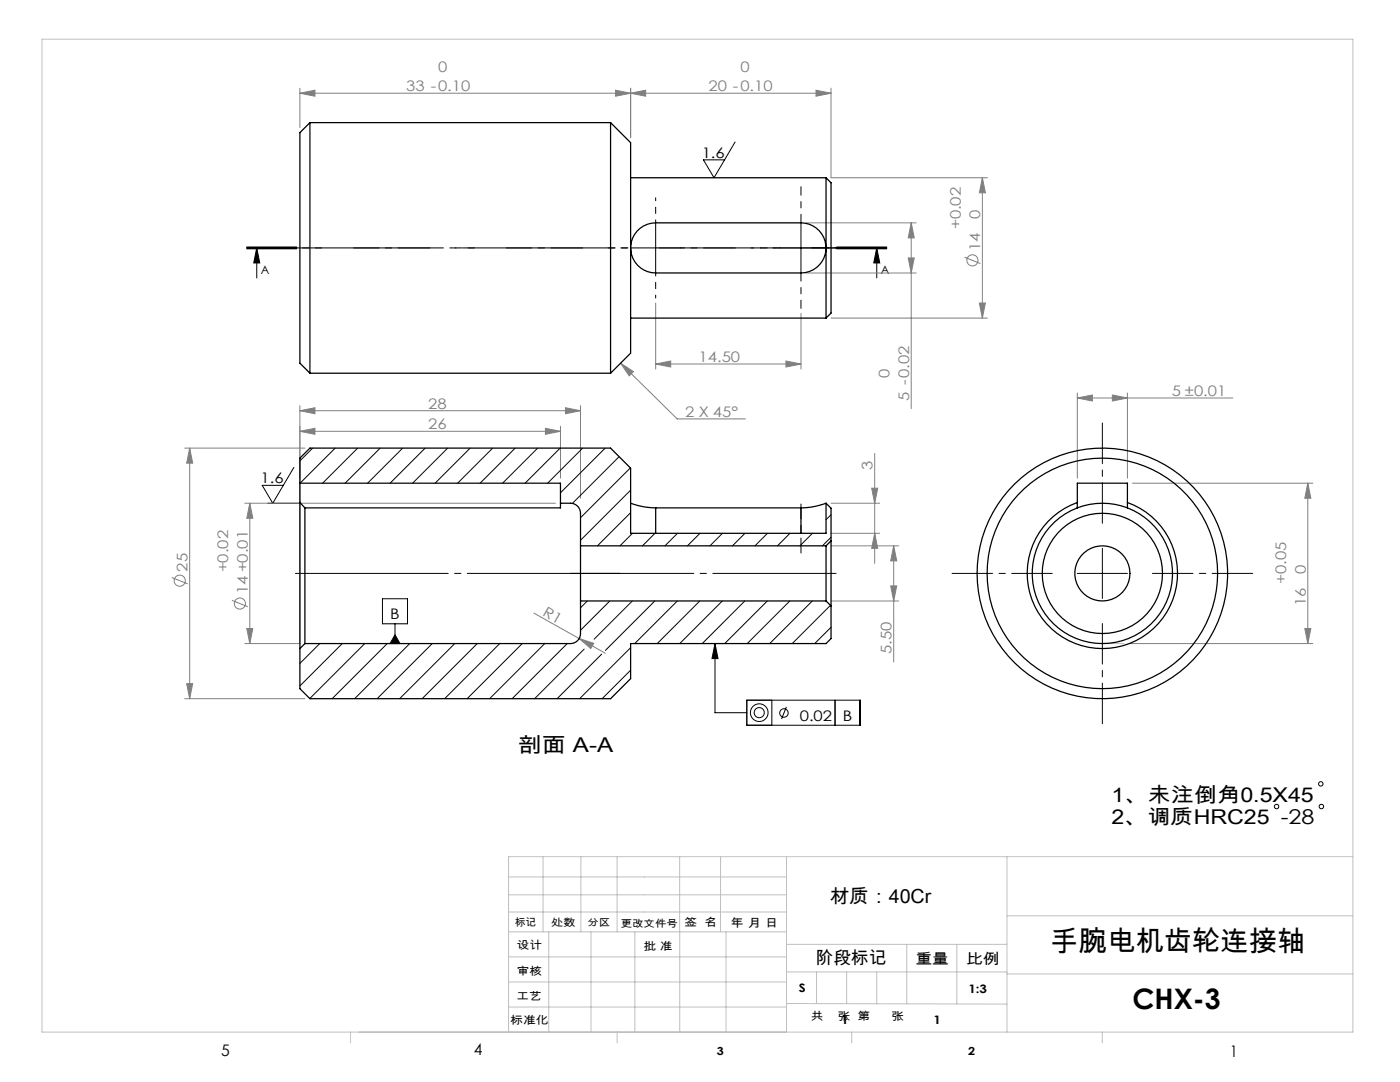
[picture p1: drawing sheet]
<svg xmlns="http://www.w3.org/2000/svg" width="279mm" height="216mm" viewBox="0 0 279 216" stroke-linecap="round" stroke-linejoin="round" font-family="sans-serif">
<g fill="none" stroke="#808080" stroke-width=".2">
<path d="M59.9 18.6l3-.6v1.2zM59.9 17.6v7.9M122.9 18l3 .6-3 .6zM125.9 18.6l3-.6v1.2zM125.9 17.6v9.9M162.9 18l3 .6-3 .6zM165.9 18.6h-106M165.9 17.6v17.9h31.2M196.1 35.5l.6 3h-1.2zM196.1 35.5v28M160.9 44.5h22M160.9 54.5h22"/>
<path d="M181.3 51.5h1.2l-.6 3zM181.9 44.5l.6 3h-1.2zM181.9 44.5v37M192.5 51.3l3.2 1.3M123.9 72.5l2.5 1.6-.8 .9zM123.9 72.5l11.3 11.1h13.6M130.9 72.6l3-.6v1.2zM130.9 60.5v13.1M130.9 72.6h29M156.9 72l3 .6-3 .6zM159.9 62.5v11.1M165.9 63.5h31.2"/>
<path d="M195.5 60.5h1.2l-.6 3zM215 79.4l3-.6v1.2zM215 78.4v17M215 79.4h31M222 78.8l3 .6-3 .6zM225 78.4v17M36.9 89.4h24M37.9 89.4l.6 3h-1.2zM37.9 89.4v50M59.9 82l3-.6v1.2zM59.9 86.1l3-.6v1.2zM59.9 81v47.4h-11"/>
<path d="M59.9 82h56M59.9 86.1h52M108.9 85.5l3 .6-3 .6zM111.9 85.1v10.3M112.9 81.4l3 .6-3 .6zM115.9 81v18.4M174 97.4h1.2l-.6 3zM174.6 90.5v21.9M226 96.4h36M261 96.4l.6 3h-1.2zM261 96.4v32M34.3 115.2l3.2 1.3"/>
<path d="M46.3 119.8l3.2 1.3M48.9 100.4h62M49.9 100.4l.6 3h-1.2zM49.9 100.4v28M165.9 106.4h9.7M165.9 100.4h9.7M165.9 108.9h13.5M165.9 119.9h13.5M174.6 106.4l.6 3h-1.2zM177.8 116.9h1.2l-.6 3zM178.4 108.9l.6 3h-1.2zM178.4 108.9v23.2"/>
<path d="M36.9 139.4h24M37.3 136.4h1.2l-.6 3zM49.3 125.4h1.2l-.6 3zM106.6 122.3l14.2 8.1M115.6 127.4l2.9 1-.6 1zM225.3 128.4h36.7M260.4 125.4h1.2l-.6 3z"/>
<circle cx="194.1" cy="52" r="1.11"/>
<circle cx="35.9" cy="115.9" r="1.11"/>
<circle cx="47.9" cy="120.4" r="1.11"/>
</g>
<g fill="none" stroke="#000" stroke-width=".2">
<path d="M146.7 28.3l-4.2 7.2-2.1-3.6h4.2M49.2 49.6h10zM49.2 49.5h10M49.2 49.3h10M51.2 49.5l.6 3h-1.2zM51.2 49.5v6M125.9 49.5h10M130.9 44.5v10M154.9 49.5h10M159.9 44.5v10M167 49.5h10M167 49.3h10"/>
<path d="M167 49.6h10M175 49.5l.6 3h-1.2zM175 49.5v6M58.6 93.3l-4.2 7.1-2.1-3.6h4.2M53.4 100.4h6.5M76.3 119.5h5v5h-5zM215 114.4h10M220 109.4v10M78.8 124.5v3.9M78.8 126.7l1 1.7h-2zM142.7 128.4v13.8h6.3M142.7 128.4l.6 3h-1.2z"/>
<path d="M149 139.7h22.6v5h-22.6zM154 139.7v5M166.6 139.7v5M156.9 141.1l-.9 2.4"/>
<circle cx="151.5" cy="142.2" r="1.01"/>
<circle cx="151.5" cy="142.2" r="1.76"/>
<circle cx="156.5" cy="142.3" r=".85"/>
<circle cx="263.6" cy="156.4" r=".44"/>
<circle cx="254.8" cy="160.9" r=".44"/>
<circle cx="263.7" cy="160.9" r=".44"/>
</g>
<path d="M159.9 44.5v-7.3" fill="none" stroke="#000" stroke-width=".2" stroke-dasharray="30.5 1.3 1.3 1.3" stroke-dashoffset="28.8"/>
<path d="M130.9 44.5v-5M130.9 54.5v5M154.9 49.5h-5M164.9 49.5h5" fill="none" stroke="#000" stroke-width=".2" stroke-dasharray="30.5 1.3 1.3 1.3" stroke-dashoffset="29.9"/>
<path d="M159.9 54.5v7" fill="none" stroke="#000" stroke-width=".2" stroke-dasharray="30.5 1.3 1.3 1.3" stroke-dashoffset="28.9"/>
<path d="M125.9 49.5h-71" fill="none" stroke="#000" stroke-width=".2" stroke-dasharray="30.5 1.3 1.3 1.3" stroke-dashoffset="-3.1"/>
<path d="M135.9 49.5h35.7" fill="none" stroke="#000" stroke-width=".2" stroke-dasharray="30.5 1.3 1.3 1.3" stroke-dashoffset="14.5"/>
<path d="M210 114.4h-20M220 104.4v-20M230 114.4h20M220 124.4v20" fill="none" stroke="#000" stroke-width=".2" stroke-dasharray="30.5 1.3 1.3 1.3" stroke-dashoffset="22.4"/>
<path d="M159.9 110.3v-9.7" fill="none" stroke="#000" stroke-width=".2" stroke-dasharray="30.5 1.3 1.3 1.3" stroke-dashoffset="27.5"/>
<path d="M166.9 114.4h-53" fill="none" stroke="#000" stroke-width=".2" stroke-dasharray="30.5 1.3 1.3 1.3" stroke-dashoffset="5.9"/>
<path d="M123.9 114.4h-65" fill="none" stroke="#000" stroke-width=".2" stroke-dasharray="30.5 1.3 1.3 1.3" stroke-dashoffset="-.1"/>
<path d="M177 49.5h-127.8" fill="none" stroke="#000" stroke-width=".2" stroke-dasharray="6.3 1.3 1.3 1.3 5.1" stroke-dashoffset=".3"/>
<g fill="none" stroke="#c0c0c0" stroke-width=".2">
<path d="M8.4 7.8h261.6v198.1h-261.6zM220 128.4h4.3M101.5 178.5h55.5M101.5 175h55.5M108.4 170.9v15M115.9 170.9v15M123.2 170.9v15M135.6 170.9v15M143.8 170.9v15M157 170.9v35M201 170.9v35M270 170.9h-168.5v35"/>
<path d="M101.5 195.9h55.5M101.5 190.9h55.5M101.5 185.9h55.5M101.5 182h55.5M109.5 185.9v20M118 185.9v20M126.7 185.9v20M135.7 185.9v20M144.9 185.9v20M157 188.4h44M157 193.9h44M163 193.9v6.4"/>
<path d="M169 193.9v6.4M175 193.9v6.4M181 188.4v11.9M191 188.4v11.9M201 194.3h69M201 182.7h69M70 205.9v2.2M101.5 200.9h55.5M123.2 205.9v2.2M157 200.2l44 .2M170 205.9v2.2M220 205.9v2.2"/>
</g>
<g fill="#000">
<path d="M175 49.5l.6 3h-1.2zM51.2 49.5l.6 3h-1.2z"/>
<path d="M142.7 128.4l.6 3h-1.2zM78.8 126.7l1 1.7h-2z"/>
</g>
<g fill="#808080">
<path d="M115.6 127.4l2.9 1-.6 1z"/>
<path d="M123.9 72.5l2.5 1.6-.8 .9z"/>
<path d="M261 96.4l.6 3h-1.2zM260.4 125.4h1.2l-.6 3z"/>
<path d="M222 78.8l3 .6-3 .6zM215 79.4l3-.6v1.2z"/>
<path d="M130.9 72.6l3-.6v1.2zM156.9 72l3 .6-3 .6z"/>
<path d="M59.9 18.6l3-.6v1.2zM122.9 18l3 .6-3 .6z"/>
<path d="M59.9 82l3-.6v1.2zM112.9 81.4l3 .6-3 .6z"/>
<path d="M59.9 86.1l3-.6v1.2zM108.9 85.5l3 .6-3 .6z"/>
<path d="M162.9 18l3 .6-3 .6zM125.9 18.6l3-.6v1.2z"/>
<path d="M174.6 106.4l.6 3h-1.2zM174 97.4h1.2l-.6 3z"/>
<path d="M196.1 35.5l.6 3h-1.2zM195.5 60.5h1.2l-.6 3zM181.9 44.5l.6 3h-1.2zM181.3 51.5h1.2l-.6 3zM49.9 100.4l.6 3h-1.2zM49.3 125.4h1.2l-.6 3zM37.9 89.4l.6 3h-1.2zM37.3 136.4h1.2l-.6 3zM178.4 108.9l.6 3h-1.2zM177.8 116.9h1.2l-.6 3z"/>
</g>
<g fill="none" stroke="#000" stroke-width=".25">
<path d="M61.9 24.5v50M61.9 24.5l-2 2v46l2 2M61.9 24.5h60M121.9 24.5l4 4v42l-4 4M121.9 24.5v50M125.9 35.5h39M164.9 35.5v14M164.9 35.5l1 1v26l-1 1M127.1 46.2a5 5 0 0 1 3.8-1.7h29a5 5 0 0 1 5 5 5 5 0 0 1-5 5h-29a5 5 0 0 1-4.6-3 5 5 0 0 1 .8-5.3zM164.9 49.5v14M61.9 74.5h60M125.9 63.5h39"/>
<path d="M59.9 96.4h52v4M59.9 100.3v29.1M59.9 100.3v-8.9l2-2h60l4 4v13h39v-6M59.9 100.3l1 1M60.9 101.3v27.1M111.9 100.4h2a2 2 0 0 1 2 2v6.5M111.9 100.4v.9h-51M115.9 119.9v6.5a2 2 0 0 1-2 2h-53M115.9 108.9v11M115.9 119.9h49M115.9 108.9h49M125.9 100.4l.1 .1a14.9 14.9 0 0 0 4.9 .8"/>
<path d="M130.9 101.3h29M130.9 101.3v5.1M159.9 101.3v5.1M164.9 100.4l-.2 .1a14.8 14.8 0 0 1-4.8 .8M164.9 108.9v11M164.9 100.4l1 1v6.5M164.9 119.9l1 1M165.9 107.9v13M165.9 107.9l-1 1M215 100.3a15 15 0 0 0-7.1 23 15 15 0 0 0 24.2 0 15 15 0 0 0-7.1-23M215 101.3a14 14 0 0 0-6.2 21.5 14 14 0 0 0 22.4 0 14 14 0 0 0-6.2-21.5M215 101.3a14 14 0 0 1 10 0"/>
<path d="M215 101.3v-4.9h10v4.9M60.9 128.4l-1 1M165.9 120.9v6.5l-1 1h-39v7l-4 4h-60l-2-2v-8"/>
<circle cx="220" cy="114.4" r="23"/>
<circle cx="220" cy="114.4" r="25"/>
<circle cx="220" cy="114.4" r="12"/>
<circle cx="220" cy="114.4" r="5.5"/>
</g>
<g fill="none" stroke="#000" stroke-width=".2">
<path d="M62.4 89.4l-2.5 2.6M66.9 89.4l-7 7M71.4 89.4l-7 7M75.9 89.4l-7 7M80.4 89.4l-7 7M84.9 89.4l-7 7M89.3 89.4l-7 7M93.8 89.4l-7 7M98.3 89.4l-7 7M102.8 89.4l-7 7M107.3 89.4l-7 7M111.8 89.4l-7 7"/>
<path d="M116.3 89.4l-7 7M120.8 89.4l-8.9 8.9M123.6 91.1l-9.4 9.4M125.8 93.4l-9.9 9.9M125.9 97.8l-10 10M117.2 119.9l-1.3 1.4M121.7 119.9l-5.8 5.9M125.9 102.3l-6.7 6.6M126.2 119.9l-7.6 7.6M126.2 106.4l-2.5 2.5M130.7 119.9l-9.9 9.9M130.7 106.4l-2.5 2.5"/>
<path d="M135.2 119.9l-8.5 8.5M135.2 106.4l-2.5 2.5M139.7 119.9l-8.5 8.5M139.7 106.4l-2.5 2.5M144.2 119.9l-8.5 8.5M144.2 106.4l-2.5 2.5M148.6 119.9l-8.5 8.5M148.7 106.4l-2.5 2.5M153.1 119.9l-8.5 8.5M153.2 106.4l-2.5 2.5M157.6 119.9l-8.5 8.5M157.7 106.4l-2.5 2.5"/>
<path d="M162.1 119.9l-8.5 8.5M162.1 106.4l-2.5 2.5M165.9 102.7l-1 1M165.9 107.2l-1.8 1.7M63.8 128.4l-3.9 4M68.3 128.4l-8.4 8.5M72.8 128.4l-11 11M77.3 128.4l-11 11M81.8 128.4l-11 11M86.3 128.4l-11 11M90.8 128.4l-11 11M95.2 128.4l-11 11"/>
<path d="M99.7 128.4l-11 11M104.2 128.4l-11 11M108.7 128.4l-11 11M113.2 128.4l-11 11M116.6 129.5l-9.9 9.9M120.1 130.5l-8.9 8.9M125.9 129.2l-10.2 10.2M125.9 133.7l-5.7 5.7M165.7 120.8l-7.6 7.6M165.9 125.2l-3.3 3.2"/>
</g>
<g font-size="5.6">
<text x="209.6" y="189.7">手腕电机齿轮连接轴</text>
<text x="226" y="201.3">CHX-3</text>
</g>
<g font-size="4.1">
<text x="103.3" y="150.1">剖面 A-A</text>
<text x="221.8" y="159.9">1、未注倒角0.5X45</text>
<text x="221.8" y="164.5">2、调质HRC25 -28</text>
</g>
<text font-size="3.9" x="165.6" y="180.1">材质：40Cr</text>
<text font-size="3.5" x="162.8" y="192.3">阶段标记</text>
<g font-size="3.2">
<text x="44.2" y="210.6">5</text>
<text x="94.6" y="210.6">4</text>
<text x="245.4" y="210.9">1</text>
</g>
<g font-size="2.9" fill="#808080">
<text x="87.4" y="14.3">0</text>
<text x="147.8" y="14.3">0</text>
<text x="81.1" y="18.2">33 -0.10</text>
<text x="141.4" y="18.2">20 -0.10</text>
<text x="191.7" y="45.7" transform="rotate(-90 191.7 45.7)">+0.02</text>
<text x="195.6" y="43.8" transform="rotate(-90 195.6 43.8)">0</text>
<text x="195.6" y="50.1" transform="rotate(-90 195.6 50.1)">14</text>
<text x="139.4" y="72.2">14.50</text>
<text x="177.5" y="75.4" transform="rotate(-90 177.5 75.4)">0</text>
<text x="85.5" y="81.5">28</text>
<text x="136.7" y="83.2">2 X 45°</text>
<text x="181.4" y="80" transform="rotate(-90 181.4 80)">5 -0.02</text>
<text x="233.9" y="79">5 ±0.01</text>
<text x="85.5" y="85.7">26</text>
<text x="174.2" y="93.9" transform="rotate(-90 174.2 93.9)">3</text>
<text x="37.4" y="114.1" transform="rotate(-90 37.4 114.1)">25</text>
<text x="45.5" y="114.2" transform="rotate(-90 45.5 114.2)">+0.02</text>
<text x="49.4" y="118.6" transform="rotate(-90 49.4 118.6)">14 +0.01</text>
<text x="256.7" y="116.5" transform="rotate(-90 256.7 116.5)">+0.05</text>
<text x="260.6" y="114.5" transform="rotate(-90 260.6 114.5)">0</text>
<text x="108.1" y="122.8" transform="rotate(30 108.1 122.8)">R1</text>
<text x="260.6" y="120.9" transform="rotate(-90 260.6 120.9)">16</text>
<text x="177.9" y="130.5" transform="rotate(-90 177.9 130.5)">5.50</text>
</g>
<g font-size="2.9">
<text x="140" y="31.5">1.6</text>
<text x="52" y="96.4">1.6</text>
<text x="77.9" y="123.5">B</text>
<text x="159.6" y="143.8">0.02</text>
<text x="168.2" y="143.8">B</text>
<text x="182.7" y="192.3">重量</text>
<text x="192.8" y="192.4">比例</text>
</g>
<g font-size="2.3">
<text x="52.1" y="54.7">A</text>
<text x="175.8" y="54.7">A</text>
<text x="145.8" y="185">年 月 日</text>
<text x="159.4" y="198">S</text>
<text x="193.3" y="198.2">1:3</text>
<text x="167.9" y="204.4">1</text>
<text x="186.3" y="204.4">1</text>
</g>
<g font-size="2.2">
<text x="136.6" y="184.8">签 名</text>
<text x="103.1" y="189.5">设计</text>
<text x="128.4" y="189.5">批 准</text>
<text x="103.1" y="194.5">审核</text>
<text x="103" y="199.6">工艺</text>
<text x="161.8" y="203.5">共</text>
<text x="167.2" y="203.5">张 第</text>
<text x="177.9" y="203.5">张</text>
<text x="101.8" y="204.4">标准化</text>
<text x="143.1" y="210.5">3</text>
<text x="193.2" y="210.5">2</text>
</g>
<g font-size="2.1">
<text x="102.8" y="184.7">标记</text>
<text x="110" y="184.8">处数</text>
</g>
<g font-size="2">
<text x="117.3" y="184.8">分区</text>
<text x="123.9" y="184.9">更改文件号</text>
</g>
</svg>
